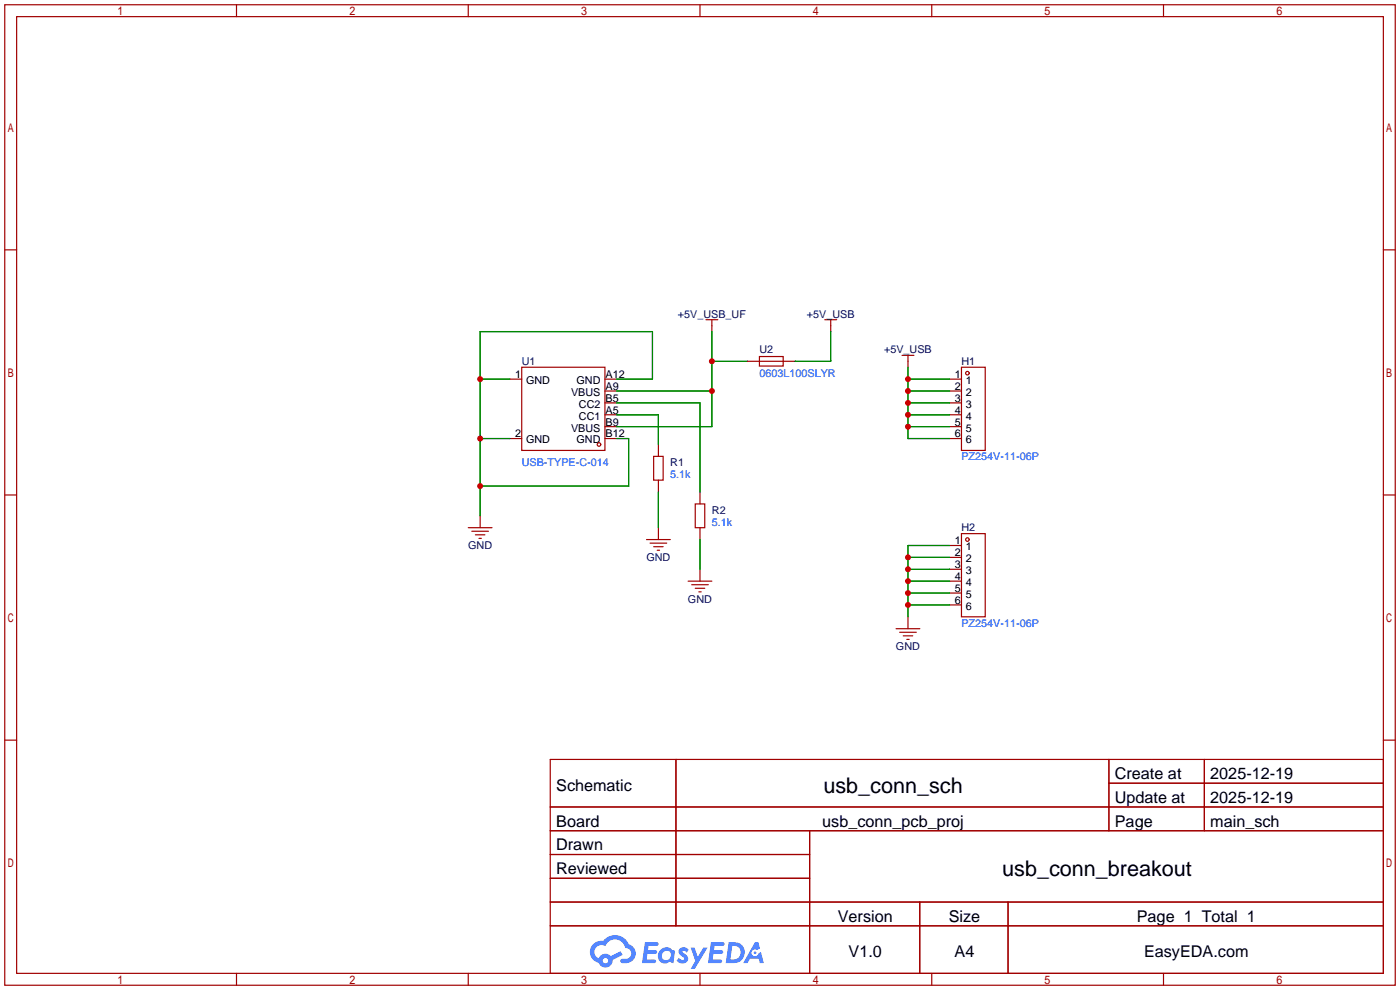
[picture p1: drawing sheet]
<svg xmlns="http://www.w3.org/2000/svg" width="299mm" height="212mm" viewBox="0 0 299 212" stroke-linecap="round" stroke-linejoin="round" font-family="sans-serif">
<g fill="none" stroke="#a10000" stroke-width=".25">
<path d="M1 1h297.2v209.6h-297.2zM3.6 3.6h292.1v204.4h-292.1zM50.5 1v2.6M100.1 1v2.6M149.6 1v2.6M199.1 1v2.6M248.7 1v2.6M1 53.4h2.6M295.7 53.4h2.5M1 105.8h2.6M295.7 105.8h2.5M1 158.2h2.6"/>
<path d="M295.7 158.2h2.5M117.6 162.3h178.1v45.7h-178.1zM117.6 172.5h178.1M117.6 177.5h178.1M144.5 162.3v35.6M173 177.5v30.5M237 162.3v15.2M237 167.4h58.7M257.4 162.3v15.2M117.6 182.6h55.4M117.6 192.8h178.1M117.6 187.7h55.4"/>
<path d="M117.6 197.9h178.1M196.6 192.8v15.2M215.4 192.8v15.2M50.5 208v2.6M100.1 208v2.6M149.6 208v2.6M199.1 208v2.6M248.7 208v2.6"/>
</g>
<g fill="#5487ff">
<path d="M145.3 202.7a1.3 1.3 0 0 1 1.9 .3l-.4 .6a.54 .54 0 0 0-.9-.2l.1 .2a1.34 1.34 0 0 1 .9 1.8 1.47 1.47 0 0 1-2.3-.1l.5-.6 .8 .5a.31 .31 0 0 0 .4-.3 .31 .31 0 0 0-.3-.4 1.12 1.12 0 0 1-.7-1.8z"/>
<path d="M147.6 202.5h.9l.6 2 1.2-2h.9l-2.7 4.6h-.9l1-1.7z"/>
<path d="M137.8 201.4h1.7a1.31 1.31 0 0 1 1.2 .2 .4 .4 0 0 1-.3 .5l-1.8 .1-.1 .9h1.6a.4 .4 0 0 1 .4 .4 .4 .4 0 0 1-.5 .4h-1.6l-.2 1.2h1.4a.46 .46 0 0 1 .5 0 .46 .46 0 0 1 .1 .5l-.4 .2h-2.6z"/>
<path d="M151.9 201.4h1.7a1.32 1.32 0 0 1 1.2 .2 .39 .39 0 0 1-.3 .5l-1.8 .1-.1 .9h1.6a.4 .4 0 0 1 .4 .4 .4 .4 0 0 1-.4 .4h-1.7l-.2 1.2h1.4a.46 .46 0 0 1 .5 0 .46 .46 0 0 1 .1 .5l-.4 .2h-2.6z"/>
<path d="M161.3 201.4h.8l.3 1.3-.6 .4a.75 .75 0 0 0-1.1 .3 .75 .75 0 0 0 .5 1 .75 .75 0 0 0 .9-.7l.5-.2 .6 2.3h-.8l-.3-.9h-1.8l-.5 .9h-1z"/>
<path d="M155.7 201.4l-.6 4.4h1.5a2.27 2.27 0 0 0 2.6-2.2 2.27 2.27 0 0 0-2.7-2.2zM156.5 202.1a1.5 1.5 0 0 1 1.8 1.6 1.5 1.5 0 0 1-1.9 1.4h-.3z"/>
<path d="M141.2 203a1.6 1.6 0 0 0-.3 2.3 1.6 1.6 0 0 0 2.3 .2l.7 .3 .3-2.4-.1-.3-.5-.1a1.58 1.58 0 0 0-2.4 0zM141.8 203.5a.98 .98 0 0 1 1.6 .4 .98 .98 0 0 1-1.1 1.3 .94 .94 0 0 1-.9-.7 .94 .94 0 0 1 .4-1z"/>
<path d="M126.8 201.8a2.37 2.37 0 0 0 1.1 4 1.54 1.54 0 0 0 1.8 1 1.54 1.54 0 0 0 1.2-1.6l2.2-1.1-.5-.8-2 1a1.57 1.57 0 0 0-2.7 .5 1.5 1.5 0 0 1-.7-2.1 1.5 1.5 0 0 1 2.2-.5 2.23 2.23 0 0 1 2.3-1.4 2.23 2.23 0 0 1 2 1.8 1.16 1.16 0 0 1 1.2 1.1 1.16 1.16 0 0 1-1.1 1.2h-.7a.47 .47 0 0 0-.5 .4 .47 .47 0 0 0 .4 .5 2.17 2.17 0 0 0 2.5-.9 2.17 2.17 0 0 0-.3-2.7l-.8-.4a3.2 3.2 0 0 0-5.5-.7l-1.1 .1zM128.8 205.3a.6 .6 0 0 1 1.2 0 .6 .6 0 0 1-1.2 0z"/>
<circle cx="161.4" cy="203.6" r=".28"/>
</g>
<g fill="none" stroke="#a10000" stroke-width=".25">
<path d="M111.5 78.5h17.8v17.8h-17.8zM150.9 68.3h2.5M152.1 68.3v2.6M159.8 77.2h10.1M162.3 76.2h5.1v2h-5.1zM176.3 68.3h2.5M177.5 68.3v2.6M192.8 75.9h2.5M194.1 75.9v2.6M205.5 78.5h5.1v17.8h-5.1zM109 93.7h2.5M109 81h2.5"/>
<path d="M129.3 93.7h2.5M129.3 91.2h2.5M129.3 88.6h2.5M129.3 86.1h2.5M129.3 83.6h2.5M129.3 81h2.5M139.7 97.5h2v5.1h-2zM140.7 95v2.5M202.9 93.7h2.6M202.9 91.2h2.6M202.9 88.6h2.6M202.9 86.1h2.6"/>
<path d="M202.9 83.6h2.6M202.9 81h2.6M100.1 112.8h5.1M100.8 113.5h3.6M101.6 114.3h2M102.4 115.1h.5M102.6 110.2v2.6M138.2 115.3h5.1M138.9 116.1h3.6M139.7 116.8h2M140.5 117.6h.5M140.7 102.6v2.6"/>
<path d="M140.7 112.8v2.5M148.6 107.7h2v5.1h-2zM149.6 105.2v2.5M149.6 112.8v2.5M202.9 116.6h2.6M202.9 119.1h2.6M205.5 114h5.1v17.8h-5.1zM147.1 124.2h5M147.8 125h3.6M148.6 125.7h2M149.4 126.5h.5M149.6 121.7v2.5"/>
<path d="M191.5 134.4h5.1M192.3 135.1h3.5M193 135.9h2.1M193.8 136.7h.5M194.1 131.8v2.6M202.9 124.2h2.6M202.9 121.7h2.6M202.9 126.7h2.6M202.9 129.3h2.6"/>
<circle cx="206.8" cy="79.8" r=".38"/>
<circle cx="128" cy="95" r=".38"/>
<circle cx="206.8" cy="115.3" r=".38"/>
</g>
<g fill="none" stroke="#008700" stroke-width=".25">
<path d="M152.1 70.9v20.3h-20.3M152.1 77.2h7.7M177.5 70.9v6.3h-7.6M194.1 78.5v15.2h8.8M102.6 93.7h6.4M102.6 81h6.4M131.8 93.7h2.6v10.2h-31.8M131.8 81h7.6v-10.1h-36.8v39.3M131.8 83.6h20.3M131.8 88.6h8.9v6.4M131.8 86.1h17.8v19.1M194.1 81h8.8"/>
<path d="M194.1 83.6h8.8M194.1 91.2h8.8M194.1 88.6h8.8M194.1 86.1h8.8M140.7 105.2v7.6M149.6 115.3v6.4M194.1 119.1h8.8M202.9 116.6h-8.8v15.2M194.1 121.7h8.8M194.1 124.2h8.8M194.1 126.7h8.8M194.1 129.3h8.8"/>
</g>
<g fill="#c00">
<circle cx="102.6" cy="93.7" r=".63"/>
<circle cx="102.6" cy="81" r=".63"/>
<circle cx="102.6" cy="103.9" r=".63"/>
<circle cx="152.1" cy="77.2" r=".63"/>
<circle cx="152.1" cy="83.6" r=".63"/>
<circle cx="194.1" cy="119.1" r=".63"/>
<circle cx="194.1" cy="121.7" r=".63"/>
<circle cx="194.1" cy="124.2" r=".63"/>
<circle cx="194.1" cy="126.7" r=".63"/>
<circle cx="194.1" cy="129.3" r=".63"/>
<circle cx="194.1" cy="91.2" r=".63"/>
<circle cx="194.1" cy="88.6" r=".63"/>
<circle cx="194.1" cy="86.1" r=".63"/>
<circle cx="194.1" cy="83.6" r=".63"/>
<circle cx="194.1" cy="81" r=".63"/>
</g>
<g font-size="4.6">
<text x="176" y="169.4">usb_conn_sch</text>
<text x="214.2" y="187.2">usb_conn_breakout</text>
</g>
<g font-size="3.5">
<text x="238.3" y="166.5">Create at</text>
<text x="258.7" y="166.5">2025-12-19</text>
<text x="118.9" y="169.1">Schematic</text>
<text x="238.3" y="171.6">Update at</text>
<text x="258.7" y="171.6">2025-12-19</text>
<text x="118.9" y="176.7">Board</text>
<text x="175.7" y="176.7">usb_conn_pcb_proj</text>
<text x="238.3" y="176.7">Page</text>
<text x="258.7" y="176.7">main_sch</text>
<text x="118.9" y="181.8">Drawn</text>
<text x="118.9" y="186.8">Reviewed</text>
<text x="179.1" y="197">Version</text>
<text x="202.8" y="197">Size</text>
<text x="243" y="197">Page 1 Total 1</text>
<text x="181.4" y="204.6">V1.0</text>
<text x="204" y="204.6">A4</text>
<text x="244.5" y="204.6">EasyEDA.com</text>
</g>
<g font-size="2.3" fill="#000080">
<text x="144.9" y="67.9">+5V_USB_UF</text>
<text x="172.4" y="67.9">+5V_USB</text>
<text x="162.3" y="75.5">U2</text>
<text x="189" y="75.5">+5V_USB</text>
<text x="111.5" y="78">U1</text>
<text x="205.5" y="78">H1</text>
<text x="143.3" y="99.6">R1</text>
<text x="152.1" y="109.8">R2</text>
<text x="205.5" y="113.6">H2</text>
<text x="100.1" y="117.4">GND</text>
<text x="138.2" y="119.9">GND</text>
<text x="147" y="128.8">GND</text>
<text x="191.5" y="139">GND</text>
</g>
<g font-size="2.3">
<text x="110.1" y="80.8">1</text>
<text x="112.4" y="82.1">GND</text>
<text x="123.2" y="82.1">GND</text>
<text x="129.4" y="83.3">A9</text>
<text x="129.4" y="80.8">A12</text>
<text x="204.1" y="80.8">1</text>
<text x="204.1" y="83.3">2</text>
<text x="206.4" y="82.1">1</text>
<text x="122.1" y="84.6">VBUS</text>
<text x="123.7" y="89.7">CC1</text>
<text x="123.7" y="87.1">CC2</text>
<text x="129.4" y="88.4">A5</text>
<text x="129.4" y="85.9">B5</text>
<text x="204.1" y="85.9">3</text>
<text x="204.1" y="88.4">4</text>
<text x="206.4" y="84.6">2</text>
<text x="206.4" y="87.1">3</text>
<text x="206.4" y="89.7">4</text>
<text x="110.1" y="93.5">2</text>
<text x="112.4" y="94.8">GND</text>
<text x="122.1" y="92.2">VBUS</text>
<text x="123.2" y="94.8">GND</text>
<text x="129.4" y="93.5">B12</text>
<text x="129.4" y="91">B9</text>
<text x="204.1" y="91">5</text>
<text x="204.1" y="93.5">6</text>
<text x="206.4" y="92.2">5</text>
<text x="206.4" y="94.8">6</text>
<text x="204.1" y="116.4">1</text>
<text x="204.1" y="118.9">2</text>
<text x="206.4" y="117.6">1</text>
<text x="204.1" y="121.4">3</text>
<text x="204.1" y="124">4</text>
<text x="206.4" y="120.2">2</text>
<text x="206.4" y="122.7">3</text>
<text x="206.4" y="125.2">4</text>
<text x="204.1" y="126.5">5</text>
<text x="204.1" y="129.1">6</text>
<text x="206.4" y="127.8">5</text>
<text x="206.4" y="130.3">6</text>
</g>
<g font-size="2.3" fill="#00f">
<text x="162.3" y="80.6">0603L100SLYR</text>
<text x="111.5" y="99.6">USB-TYPE-C-014</text>
<text x="205.5" y="98.3">PZ254V-11-06P</text>
<text x="143.3" y="102.2">5.1k</text>
<text x="152.1" y="112.3">5.1k</text>
<text x="205.5" y="133.9">PZ254V-11-06P</text>
</g>
</svg>
